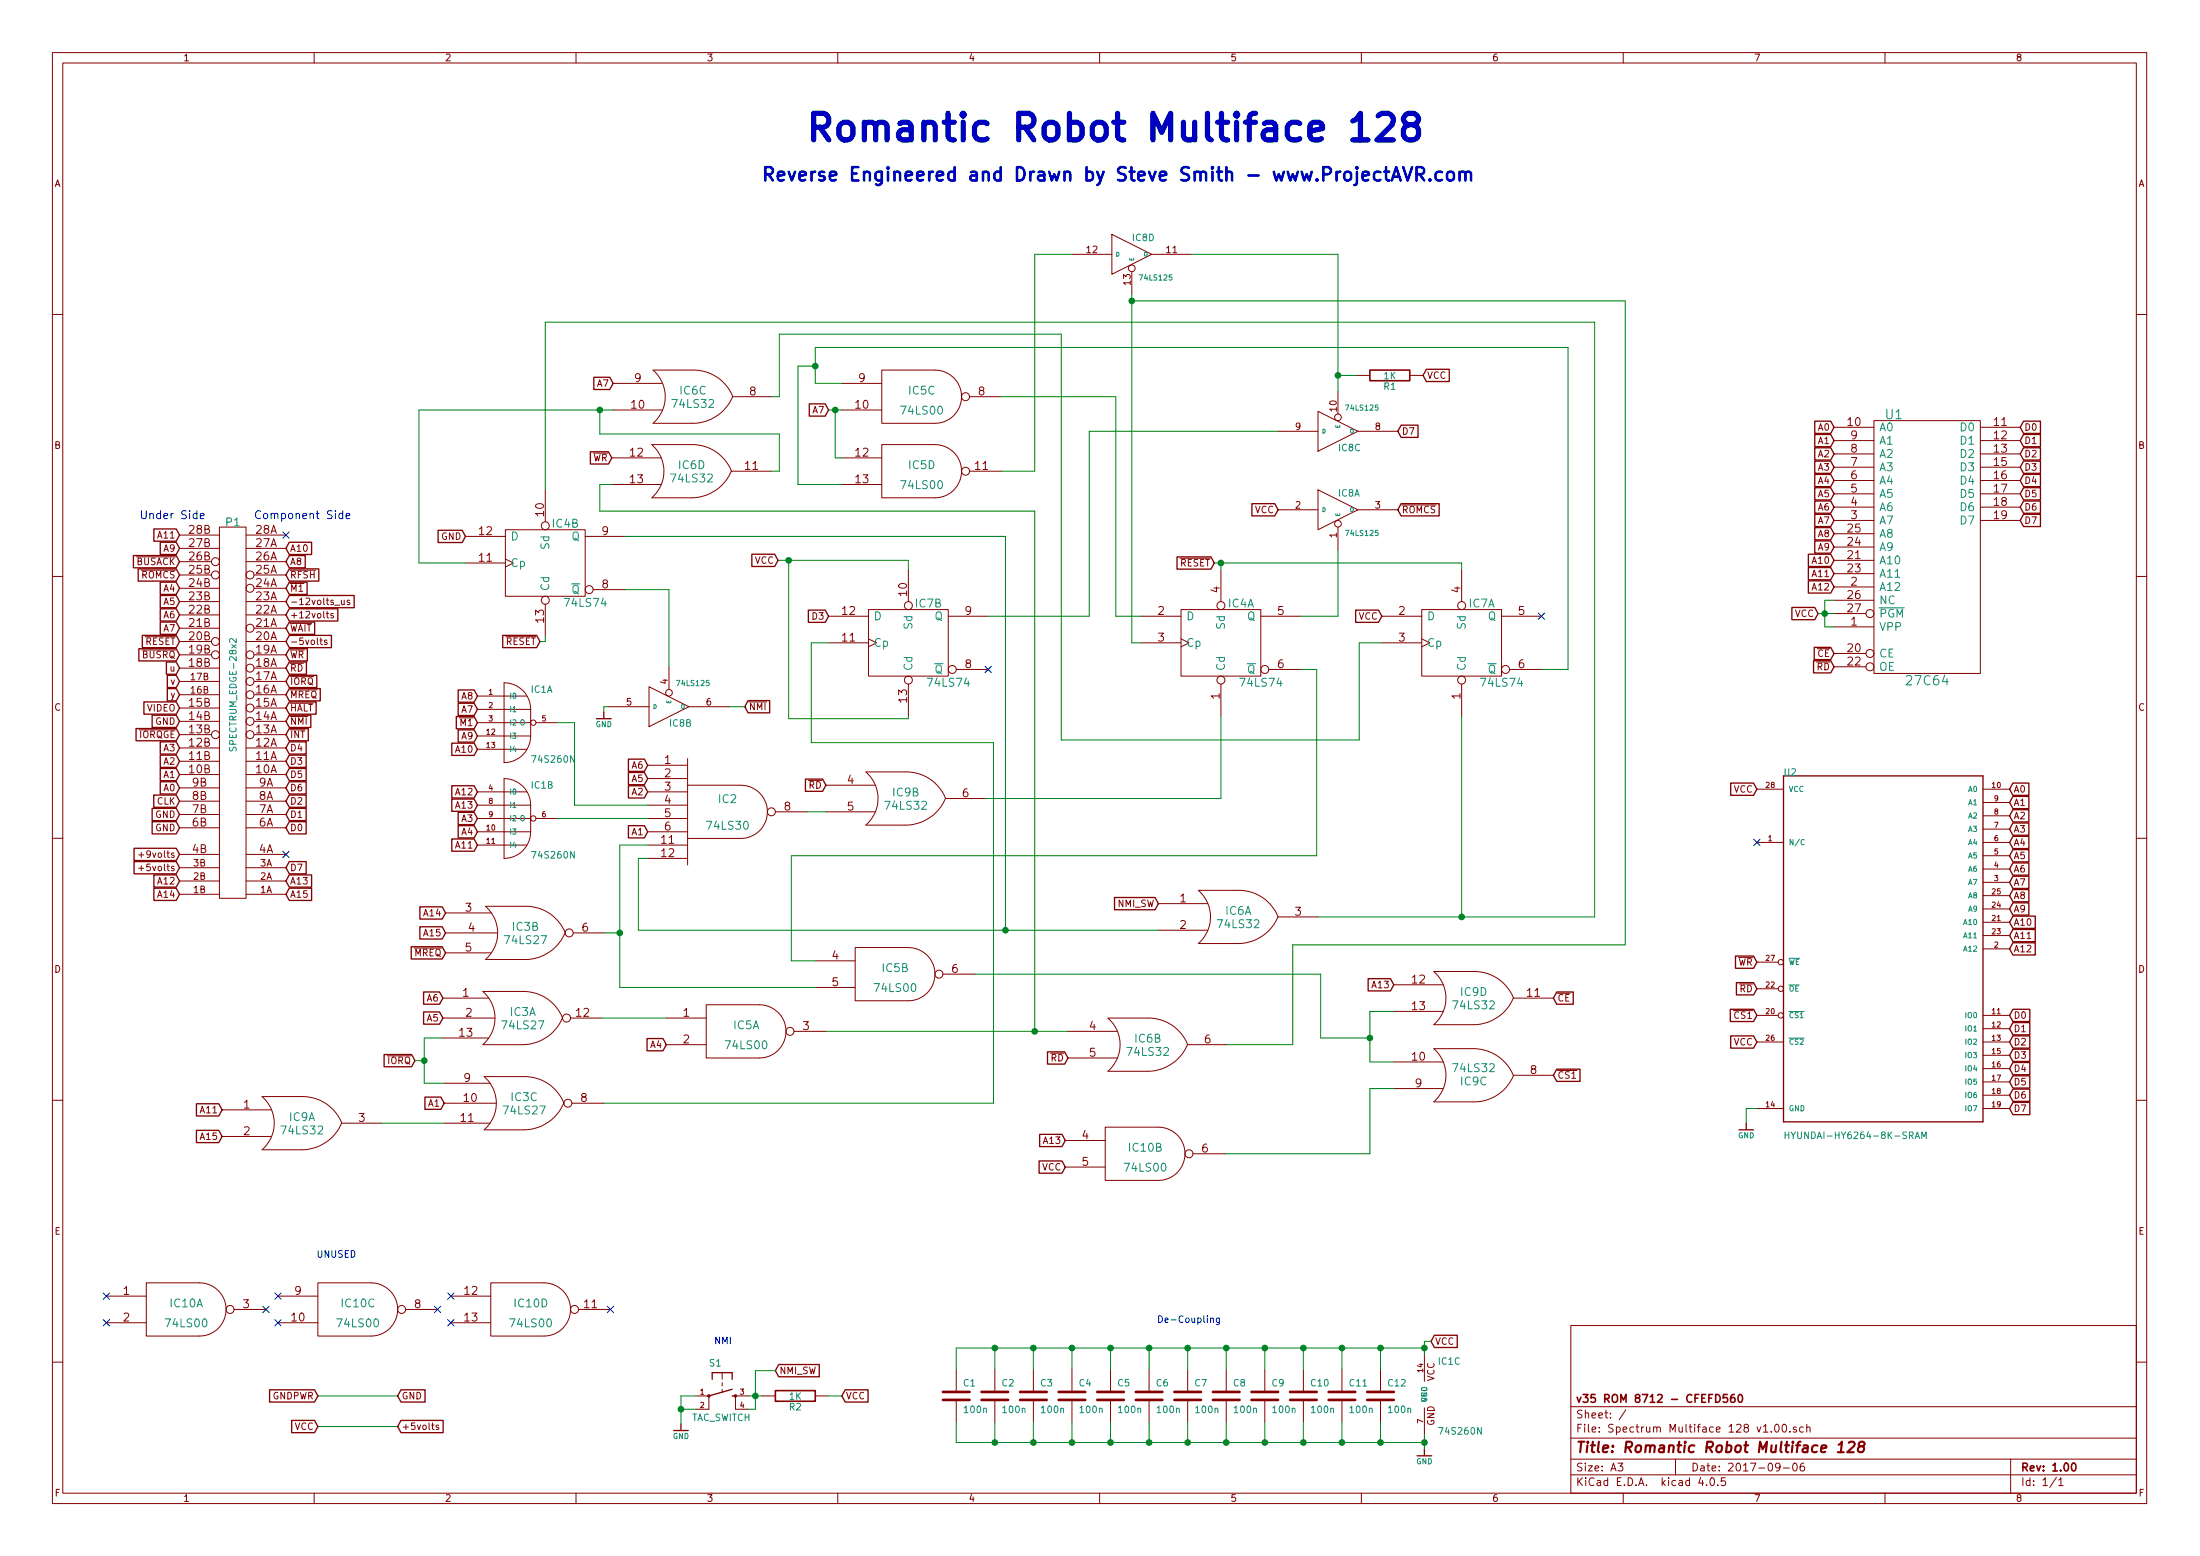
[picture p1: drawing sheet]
EESchema Schematic File Version 2
LIBS:power
LIBS:device
LIBS:transistors
LIBS:conn
LIBS:linear
LIBS:regul
LIBS:74xx
LIBS:cmos4000
LIBS:adc-dac
LIBS:memory
LIBS:xilinx
LIBS:special
LIBS:microcontrollers
LIBS:dsp
LIBS:microchip
LIBS:analog_switches
LIBS:motorola
LIBS:texas
LIBS:intel
LIBS:audio
LIBS:interface
LIBS:digital-audio
LIBS:philips
LIBS:display
LIBS:cypress
LIBS:siliconi
LIBS:opto
LIBS:atmel
LIBS:contrib
LIBS:valves
LIBS:G0TDJ
LIBS:74xx-eu
LIBS:Spectrum Multiface 128 v1.00-cache
EELAYER 25 0
EELAYER END
$Descr A3 16535 11693
encoding utf-8
Sheet 1 1
Title "Romantic Robot Multiface 128"
Date "2017-09-06"
Rev "1.00"
Comp "v35 ROM 8712 - CFEFD560"
Comment1 ""
Comment2 ""
Comment3 ""
Comment4 ""
$EndDescr
$Comp
L SPECTRUM_EDGE-28x2 P1
U 1 1
P 1750 5220
F 0 "P1" H 1750 6520 60  0000 C CNN
F 1 "SPECTRUM_EDGE-28x2" V 1750 5220 50  0000 C CNN
F 2 "G0TDJ:Spectrum_Edge_Connector" H 1750 5220 60  0001 C CNN
F 3 "" H 1750 5220 60  0001 C CNN
	1    1750 5220
	1    0    0    -1  
$EndComp
Text GLabel 1350 6720 0    50   Input ~ 0
A14
Text GLabel 1350 6620 0    50   Input ~ 0
A12
Text GLabel 1350 6520 0    50   Input ~ 0
+5volts
Text GLabel 1350 6420 0    50   Input ~ 0
+9volts
Text GLabel 1350 6220 0    50   Input ~ 0
GND
Text GLabel 1350 6120 0    50   Input ~ 0
GND
Text GLabel 1350 6020 0    50   Input ~ 0
CLK
Text GLabel 1350 5920 0    50   Input ~ 0
A0
Text GLabel 1350 5820 0    50   Input ~ 0
A1
Text GLabel 1350 5720 0    50   Input ~ 0
A2
Text GLabel 1350 5620 0    50   Input ~ 0
A3
Text GLabel 1350 5520 0    50   Input ~ 0
~IORQGE
Text GLabel 1350 5420 0    50   Input ~ 0
GND
Text GLabel 1350 5320 0    50   Input ~ 0
VIDEO
Text GLabel 1350 5220 0    50   Input ~ 0
y
Text GLabel 1350 5120 0    50   Input ~ 0
v
Text GLabel 1350 5020 0    50   Input ~ 0
u
Text GLabel 1350 4920 0    50   Input ~ 0
~BUSRQ
Text GLabel 1350 4820 0    50   Input ~ 0
~RESET
Text GLabel 1350 4720 0    50   Input ~ 0
A7
Text GLabel 1350 4620 0    50   Input ~ 0
A6
Text GLabel 1350 4520 0    50   Input ~ 0
A5
Text GLabel 1350 4420 0    50   Input ~ 0
A4
Text GLabel 1350 4320 0    50   Input ~ 0
~ROMCS
Text GLabel 1350 4220 0    50   Input ~ 0
~BUSACK
Text GLabel 1350 4120 0    50   Input ~ 0
A9
Text GLabel 1350 4020 0    50   Input ~ 0
A11
Text GLabel 2150 6720 2    50   Input ~ 0
A15
Text GLabel 2150 6620 2    50   Input ~ 0
A13
Text GLabel 2150 6520 2    50   Input ~ 0
D7
NoConn ~ 2150 6420
Text GLabel 2150 6220 2    50   Input ~ 0
D0
Text GLabel 2150 6120 2    50   Input ~ 0
D1
Text GLabel 2150 6020 2    50   Input ~ 0
D2
Text GLabel 2150 5920 2    50   Input ~ 0
D6
Text GLabel 2150 5820 2    50   Input ~ 0
D5
Text GLabel 2150 5720 2    50   Input ~ 0
D3
Text GLabel 2150 5620 2    50   Input ~ 0
D4
Text GLabel 2150 5520 2    50   Input ~ 0
~INT
Text GLabel 2150 5420 2    50   Input ~ 0
~NMI
Text GLabel 2150 5320 2    50   Input ~ 0
~HALT
Text GLabel 2150 5220 2    50   Input ~ 0
~MREQ
Text GLabel 2150 5120 2    50   Input ~ 0
~IORQ
Text GLabel 2150 5020 2    50   Input ~ 0
~RD
Text GLabel 2150 4920 2    50   Input ~ 0
~WR
Text GLabel 2150 4820 2    50   Input ~ 0
-5volts
Text GLabel 2150 4720 2    50   Input ~ 0
~WAIT
Text GLabel 2150 4620 2    50   Input ~ 0
+12volts
Text GLabel 2150 4520 2    50   Input ~ 0
-12volts_us
Text GLabel 2150 4420 2    50   Input ~ 0
~M1
Text GLabel 2150 4320 2    50   Input ~ 0
~RFSH
Text GLabel 2150 4220 2    50   Input ~ 0
A8
Text GLabel 2150 4120 2    50   Input ~ 0
A10
NoConn ~ 2150 4020
$Comp
L 74LS125 IC8
U 1 1
P 10060 3830
F 0 "IC8" H 10060 3930 50  0000 L BNN
F 1 "74LS125" H 10110 3680 40  0000 L TNN
F 2 "Housings_DIP:DIP-14_W7.62mm" H 10060 3830 60  0001 C CNN
F 3 "" H 10060 3830 60  0001 C CNN
	1    10060 3830
	1    0    0    -1  
$EndComp
$Comp
L 74LS125 IC8
U 2 1
P 5030 5310
F 0 "IC8" H 5030 5410 50  0000 L BNN
F 1 "74LS125" H 5080 5160 40  0000 L TNN
F 2 "Housings_DIP:DIP-14_W7.62mm" H 5030 5310 60  0001 C CNN
F 3 "" H 5030 5310 60  0001 C CNN
	2    5030 5310
	1    0    0    1   
$EndComp
$Comp
L 74LS125 IC8
U 3 1
P 10060 3240
F 0 "IC8" H 10060 3340 50  0000 L BNN
F 1 "74LS125" H 10110 3090 40  0000 L TNN
F 2 "Housings_DIP:DIP-14_W7.62mm" H 10060 3240 60  0001 C CNN
F 3 "" H 10060 3240 60  0001 C CNN
	3    10060 3240
	1    0    0    1   
$EndComp
$Comp
L 74LS125 IC8
U 4 1
P 8510 1910
F 0 "IC8" H 8510 2010 50  0000 L BNN
F 1 "74LS125" H 8560 1760 40  0000 L TNN
F 2 "Housings_DIP:DIP-14_W7.62mm" H 8510 1910 60  0001 C CNN
F 3 "" H 8510 1910 60  0001 C CNN
	4    8510 1910
	1    0    0    -1  
$EndComp
$Comp
L 74LS74 IC4
U 1 1
P 9180 4830
F 0 "IC4" H 9330 5130 60  0000 C CNN
F 1 "74LS74" H 9480 4535 60  0000 C CNN
F 2 "Housings_DIP:DIP-14_W7.62mm" H 9180 4830 60  0001 C CNN
F 3 "" H 9180 4830 60  0001 C CNN
	1    9180 4830
	1    0    0    -1  
$EndComp
$Comp
L 74LS74 IC4
U 2 1
P 4100 4230
F 0 "IC4" H 4250 4530 60  0000 C CNN
F 1 "74LS74" H 4400 3935 60  0000 C CNN
F 2 "Housings_DIP:DIP-14_W7.62mm" H 4100 4230 60  0001 C CNN
F 3 "" H 4100 4230 60  0001 C CNN
	2    4100 4230
	1    0    0    -1  
$EndComp
$Comp
L 74LS32 IC6
U 1 1
P 9310 6890
F 0 "IC6" H 9310 6940 60  0000 C CNN
F 1 "74LS32" H 9310 6840 60  0000 C CNN
F 2 "Housings_DIP:DIP-14_W7.62mm" H 9310 6890 60  0001 C CNN
F 3 "" H 9310 6890 60  0001 C CNN
	1    9310 6890
	1    0    0    -1  
$EndComp
$Comp
L 74LS32 IC6
U 2 1
P 8630 7850
F 0 "IC6" H 8630 7900 60  0000 C CNN
F 1 "74LS32" H 8630 7800 60  0000 C CNN
F 2 "Housings_DIP:DIP-14_W7.62mm" H 8630 7850 60  0001 C CNN
F 3 "" H 8630 7850 60  0001 C CNN
	2    8630 7850
	1    0    0    -1  
$EndComp
$Comp
L 74LS32 IC6
U 3 1
P 5210 2980
F 0 "IC6" H 5210 3030 60  0000 C CNN
F 1 "74LS32" H 5210 2930 60  0000 C CNN
F 2 "Housings_DIP:DIP-14_W7.62mm" H 5210 2980 60  0001 C CNN
F 3 "" H 5210 2980 60  0001 C CNN
	3    5210 2980
	1    0    0    -1  
$EndComp
$Comp
L 74LS32 IC6
U 4 1
P 5200 3540
F 0 "IC6" H 5200 3590 60  0000 C CNN
F 1 "74LS32" H 5200 3490 60  0000 C CNN
F 2 "Housings_DIP:DIP-14_W7.62mm" H 5200 3540 60  0001 C CNN
F 3 "" H 5200 3540 60  0001 C CNN
	4    5200 3540
	1    0    0    -1  
$EndComp
$Comp
L 74LS00 IC5
U 1 1
P 5610 7750
F 0 "IC5" H 5610 7800 60  0000 C CNN
F 1 "74LS00" H 5610 7650 60  0000 C CNN
F 2 "Housings_DIP:DIP-14_W7.62mm" H 5610 7750 60  0001 C CNN
F 3 "" H 5610 7750 60  0001 C CNN
	1    5610 7750
	1    0    0    -1  
$EndComp
$Comp
L 74LS00 IC5
U 2 1
P 6730 7320
F 0 "IC5" H 6730 7370 60  0000 C CNN
F 1 "74LS00" H 6730 7220 60  0000 C CNN
F 2 "Housings_DIP:DIP-14_W7.62mm" H 6730 7320 60  0001 C CNN
F 3 "" H 6730 7320 60  0001 C CNN
	2    6730 7320
	1    0    0    -1  
$EndComp
$Comp
L 74LS00 IC5
U 3 1
P 6930 2980
F 0 "IC5" H 6930 3030 60  0000 C CNN
F 1 "74LS00" H 6930 2880 60  0000 C CNN
F 2 "Housings_DIP:DIP-14_W7.62mm" H 6930 2980 60  0001 C CNN
F 3 "" H 6930 2980 60  0001 C CNN
	3    6930 2980
	1    0    0    -1  
$EndComp
$Comp
L 74LS00 IC5
U 4 1
P 6930 3540
F 0 "IC5" H 6930 3590 60  0000 C CNN
F 1 "74LS00" H 6930 3440 60  0000 C CNN
F 2 "Housings_DIP:DIP-14_W7.62mm" H 6930 3540 60  0001 C CNN
F 3 "" H 6930 3540 60  0001 C CNN
	4    6930 3540
	1    0    0    -1  
$EndComp
$Comp
L 74LS00 IC10
U 1 1
P 1400 9840
F 0 "IC10" H 1400 9890 60  0000 C CNN
F 1 "74LS00" H 1400 9740 60  0000 C CNN
F 2 "Housings_DIP:DIP-14_W7.62mm" H 1400 9840 60  0001 C CNN
F 3 "" H 1400 9840 60  0001 C CNN
	1    1400 9840
	1    0    0    -1  
$EndComp
$Comp
L 74LS00 IC10
U 2 1
P 8610 8670
F 0 "IC10" H 8610 8720 60  0000 C CNN
F 1 "74LS00" H 8610 8570 60  0000 C CNN
F 2 "Housings_DIP:DIP-14_W7.62mm" H 8610 8670 60  0001 C CNN
F 3 "" H 8610 8670 60  0001 C CNN
	2    8610 8670
	1    0    0    -1  
$EndComp
$Comp
L 74LS00 IC10
U 3 1
P 2690 9840
F 0 "IC10" H 2690 9890 60  0000 C CNN
F 1 "74LS00" H 2690 9740 60  0000 C CNN
F 2 "Housings_DIP:DIP-14_W7.62mm" H 2690 9840 60  0001 C CNN
F 3 "" H 2690 9840 60  0001 C CNN
	3    2690 9840
	1    0    0    -1  
$EndComp
$Comp
L 74LS00 IC10
U 4 1
P 3990 9840
F 0 "IC10" H 3990 9890 60  0000 C CNN
F 1 "74LS00" H 3990 9740 60  0000 C CNN
F 2 "Housings_DIP:DIP-14_W7.62mm" H 3990 9840 60  0001 C CNN
F 3 "" H 3990 9840 60  0001 C CNN
	4    3990 9840
	1    0    0    -1  
$EndComp
$Comp
L 74LS27 IC3
U 1 1
P 3930 7650
F 0 "IC3" H 3930 7700 60  0000 C CNN
F 1 "74LS27" H 3930 7600 60  0000 C CNN
F 2 "Housings_DIP:DIP-14_W7.62mm" H 3930 7650 60  0001 C CNN
F 3 "" H 3930 7650 60  0001 C CNN
	1    3930 7650
	1    0    0    -1  
$EndComp
$Comp
L 74LS27 IC3
U 2 1
P 3950 7010
F 0 "IC3" H 3950 7060 60  0000 C CNN
F 1 "74LS27" H 3950 6960 60  0000 C CNN
F 2 "Housings_DIP:DIP-14_W7.62mm" H 3950 7010 60  0001 C CNN
F 3 "" H 3950 7010 60  0001 C CNN
	2    3950 7010
	1    0    0    -1  
$EndComp
$Comp
L 74LS27 IC3
U 3 1
P 3940 8290
F 0 "IC3" H 3940 8340 60  0000 C CNN
F 1 "74LS27" H 3940 8240 60  0000 C CNN
F 2 "Housings_DIP:DIP-14_W7.62mm" H 3940 8290 60  0001 C CNN
F 3 "" H 3940 8290 60  0001 C CNN
	3    3940 8290
	1    0    0    -1  
$EndComp
$Comp
L 74LS30 IC2
U 1 1
P 5470 6100
F 0 "IC2" H 5470 6200 60  0000 C CNN
F 1 "74LS30" H 5470 6000 60  0000 C CNN
F 2 "Housings_DIP:DIP-14_W7.62mm" H 5470 6100 60  0001 C CNN
F 3 "" H 5470 6100 60  0001 C CNN
	1    5470 6100
	1    0    0    -1  
$EndComp
$Comp
L 74LS32 IC9
U 1 1
P 2270 8440
F 0 "IC9" H 2270 8490 60  0000 C CNN
F 1 "74LS32" H 2270 8390 60  0000 C CNN
F 2 "Housings_DIP:DIP-14_W7.62mm" H 2270 8440 60  0001 C CNN
F 3 "" H 2270 8440 60  0001 C CNN
	1    2270 8440
	1    0    0    -1  
$EndComp
$Comp
L 74S260N IC1
U 1 1
P 3890 5430
F 0 "IC1" H 3990 5655 50  0000 L BNN
F 1 "74S260N" H 3990 5130 50  0000 L BNN
F 2 "Housings_DIP:DIP-14_W7.62mm" H 3890 5580 50  0001 C CNN
F 3 "" H 3890 5430 60  0001 C CNN
	1    3890 5430
	1    0    0    -1  
$EndComp
$Comp
L 74S260N IC1
U 2 1
P 3890 6150
F 0 "IC1" H 3990 6375 50  0000 L BNN
F 1 "74S260N" H 3990 5850 50  0000 L BNN
F 2 "Housings_DIP:DIP-14_W7.62mm" H 3890 6300 50  0001 C CNN
F 3 "" H 3890 6150 60  0001 C CNN
	2    3890 6150
	1    0    0    -1  
$EndComp
$Comp
L 74S260N IC1
U 3 1
P 10710 10480
F 0 "IC1" H 10810 10705 50  0000 L BNN
F 1 "74S260N" H 10810 10180 50  0000 L BNN
F 2 "Housings_DIP:DIP-14_W7.62mm" H 10710 10630 50  0001 C CNN
F 3 "" H 10710 10480 60  0001 C CNN
	3    10710 10480
	1    0    0    -1  
$EndComp
$Comp
L 27C64 U1
U 1 1
P 14490 4110
F 0 "U1" H 14240 5110 70  0000 C CNN
F 1 "27C64" H 14490 3110 70  0000 C CNN
F 2 "Housings_DIP:DIP-28_W15.24mm" H 14490 4110 60  0001 C CNN
F 3 "" H 14490 4110 60  0001 C CNN
	1    14490 4110
	1    0    0    -1  
$EndComp
$Comp
L HYUNDAI-HY6264-8K-SRAM U2
U 1 1
P 14110 7030
F 0 "U2" H 13410 8260 50  0000 L CNN
F 1 "HYUNDAI-HY6264-8K-SRAM" H 13410 5530 50  0000 L CNN
F 2 "Housings_DIP:DIP-28_W15.24mm" H 14110 7030 50  0001 L CNN
F 3 "" H 14110 7030 50  0001 L CNN
	1    14110 7030
	1    0    0    -1  
$EndComp
$Comp
L R R1
U 1 1
P 10450 2820
F 0 "R1" V 10530 2820 50  0000 C CNN
F 1 "1K" V 10450 2820 50  0000 C CNN
F 2 "Resistors_THT:R_Axial_DIN0207_L6.3mm_D2.5mm_P10.16mm_Horizontal" H 10450 2820 60  0001 C CNN
F 3 "" H 10450 2820 60  0001 C CNN
	1    10450 2820
	0    1    1    0   
$EndComp
$Comp
L R R2
U 1 1
P 5980 10490
F 0 "R2" V 6060 10490 50  0000 C CNN
F 1 "1K" V 5980 10490 50  0000 C CNN
F 2 "Resistors_THT:R_Axial_DIN0207_L6.3mm_D2.5mm_P10.16mm_Horizontal" H 5980 10490 60  0001 C CNN
F 3 "" H 5980 10490 60  0001 C CNN
	1    5980 10490
	0    1    1    0   
$EndComp
Text Notes 1910 3900 0    60   ~ 0
Component Side
Text Notes 1050 3900 0    60   ~ 0
Under Side
Text GLabel 3350 6860 0    50   Input ~ 0
A14
Text GLabel 15110 7130 2    50   Input ~ 0
A12
Text GLabel 13790 4410 0    50   Input ~ 0
A12
Text GLabel 3590 5950 0    50   Input ~ 0
A12
$Comp
L GND #PWR01
U 1 1
P 10710 10890
F 0 "#PWR01" H 10710 10930 40  0001 C CNN
F 1 "GND" H 10710 10800 40  0000 C CNN
F 2 "" H 10710 10890 60  0001 C CNN
F 3 "" H 10710 10890 60  0001 C CNN
	1    10710 10890
	1    0    0    -1  
$EndComp
Text GLabel 10760 10080 2    50   Input ~ 0
VCC
Text GLabel 13210 5930 0    50   Input ~ 0
VCC
Text GLabel 10700 2820 2    50   Input ~ 0
VCC
$Comp
L TAC_SWITCH S1
U 1 1
P 5430 10490
F 0 "S1" H 5330 10740 50  0000 L CNN
F 1 "TAC_SWITCH" H 5205 10330 50  0000 L CNN
F 2 "G0TDJ:TACTILE-PTH" H 5430 10490 60  0001 C CNN
F 3 "" H 5430 10490 50  0001 L CNN
	1    5430 10490
	1    0    0    -1  
$EndComp
Text GLabel 6330 10490 2    50   Input ~ 0
VCC
Text Notes 5370 10100 0    50   ~ 0
NMI
Text GLabel 13670 4610 0    50   Input ~ 0
VCC
$Comp
L C C12
U 1 1
P 10380 10490
F 0 "C12" H 10430 10590 50  0000 L CNN
F 1 "100n" H 10430 10390 50  0000 L CNN
F 2 "Capacitors_THT:C_Disc_D3.4mm_W2.1mm_P2.50mm" H 10380 10490 60  0001 C CNN
F 3 "" H 10380 10490 60  0001 C CNN
	1    10380 10490
	1    0    0    -1  
$EndComp
$Comp
L C C11
U 1 1
P 10090 10490
F 0 "C11" H 10140 10590 50  0000 L CNN
F 1 "100n" H 10140 10390 50  0000 L CNN
F 2 "Capacitors_THT:C_Disc_D3.4mm_W2.1mm_P2.50mm" H 10090 10490 60  0001 C CNN
F 3 "" H 10090 10490 60  0001 C CNN
	1    10090 10490
	1    0    0    -1  
$EndComp
$Comp
L C C10
U 1 1
P 9800 10490
F 0 "C10" H 9850 10590 50  0000 L CNN
F 1 "100n" H 9850 10390 50  0000 L CNN
F 2 "Capacitors_THT:C_Disc_D3.4mm_W2.1mm_P2.50mm" H 9800 10490 60  0001 C CNN
F 3 "" H 9800 10490 60  0001 C CNN
	1    9800 10490
	1    0    0    -1  
$EndComp
$Comp
L C C9
U 1 1
P 9510 10490
F 0 "C9" H 9560 10590 50  0000 L CNN
F 1 "100n" H 9560 10390 50  0000 L CNN
F 2 "Capacitors_THT:C_Disc_D3.4mm_W2.1mm_P2.50mm" H 9510 10490 60  0001 C CNN
F 3 "" H 9510 10490 60  0001 C CNN
	1    9510 10490
	1    0    0    -1  
$EndComp
$Comp
L C C8
U 1 1
P 9220 10490
F 0 "C8" H 9270 10590 50  0000 L CNN
F 1 "100n" H 9270 10390 50  0000 L CNN
F 2 "Capacitors_THT:C_Disc_D3.4mm_W2.1mm_P2.50mm" H 9220 10490 60  0001 C CNN
F 3 "" H 9220 10490 60  0001 C CNN
	1    9220 10490
	1    0    0    -1  
$EndComp
$Comp
L C C7
U 1 1
P 8930 10490
F 0 "C7" H 8980 10590 50  0000 L CNN
F 1 "100n" H 8980 10390 50  0000 L CNN
F 2 "Capacitors_THT:C_Disc_D3.4mm_W2.1mm_P2.50mm" H 8930 10490 60  0001 C CNN
F 3 "" H 8930 10490 60  0001 C CNN
	1    8930 10490
	1    0    0    -1  
$EndComp
$Comp
L C C6
U 1 1
P 8640 10490
F 0 "C6" H 8690 10590 50  0000 L CNN
F 1 "100n" H 8690 10390 50  0000 L CNN
F 2 "Capacitors_THT:C_Disc_D3.4mm_W2.1mm_P2.50mm" H 8640 10490 60  0001 C CNN
F 3 "" H 8640 10490 60  0001 C CNN
	1    8640 10490
	1    0    0    -1  
$EndComp
$Comp
L C C5
U 1 1
P 8350 10490
F 0 "C5" H 8400 10590 50  0000 L CNN
F 1 "100n" H 8400 10390 50  0000 L CNN
F 2 "Capacitors_THT:C_Disc_D3.4mm_W2.1mm_P2.50mm" H 8350 10490 60  0001 C CNN
F 3 "" H 8350 10490 60  0001 C CNN
	1    8350 10490
	1    0    0    -1  
$EndComp
$Comp
L C C4
U 1 1
P 8060 10490
F 0 "C4" H 8110 10590 50  0000 L CNN
F 1 "100n" H 8110 10390 50  0000 L CNN
F 2 "Capacitors_THT:C_Disc_D3.4mm_W2.1mm_P2.50mm" H 8060 10490 60  0001 C CNN
F 3 "" H 8060 10490 60  0001 C CNN
	1    8060 10490
	1    0    0    -1  
$EndComp
$Comp
L C C3
U 1 1
P 7770 10490
F 0 "C3" H 7820 10590 50  0000 L CNN
F 1 "100n" H 7820 10390 50  0000 L CNN
F 2 "Capacitors_THT:C_Disc_D3.4mm_W2.1mm_P2.50mm" H 7770 10490 60  0001 C CNN
F 3 "" H 7770 10490 60  0001 C CNN
	1    7770 10490
	1    0    0    -1  
$EndComp
$Comp
L C C2
U 1 1
P 7480 10490
F 0 "C2" H 7530 10590 50  0000 L CNN
F 1 "100n" H 7530 10390 50  0000 L CNN
F 2 "Capacitors_THT:C_Disc_D3.4mm_W2.1mm_P2.50mm" H 7480 10490 60  0001 C CNN
F 3 "" H 7480 10490 60  0001 C CNN
	1    7480 10490
	1    0    0    -1  
$EndComp
$Comp
L C C1
U 1 1
P 7190 10490
F 0 "C1" H 7240 10590 50  0000 L CNN
F 1 "100n" H 7240 10390 50  0000 L CNN
F 2 "Capacitors_THT:C_Disc_D3.4mm_W2.1mm_P2.50mm" H 7190 10490 60  0001 C CNN
F 3 "" H 7190 10490 60  0001 C CNN
	1    7190 10490
	1    0    0    -1  
$EndComp
$Comp
L 74LS32 IC9
U 2 1
P 6810 6000
F 0 "IC9" H 6810 6050 60  0000 C CNN
F 1 "74LS32" H 6810 5950 60  0000 C CNN
F 2 "Housings_DIP:DIP-14_W7.62mm" H 6810 6000 60  0001 C CNN
F 3 "" H 6810 6000 60  0001 C CNN
	2    6810 6000
	1    0    0    -1  
$EndComp
$Comp
L 74LS32 IC9
U 3 1
P 11080 8080
F 0 "IC9" H 11080 8130 60  0000 C CNN
F 1 "74LS32" H 11080 8030 60  0000 C CNN
F 2 "Housings_DIP:DIP-14_W7.62mm" H 11080 8080 60  0001 C CNN
F 3 "" H 11080 8080 60  0001 C CNN
	3    11080 8080
	1    0    0    1   
$EndComp
$Comp
L 74LS32 IC9
U 4 1
P 11080 7500
F 0 "IC9" H 11080 7550 60  0000 C CNN
F 1 "74LS32" H 11080 7450 60  0000 C CNN
F 2 "Housings_DIP:DIP-14_W7.62mm" H 11080 7500 60  0001 C CNN
F 3 "" H 11080 7500 60  0001 C CNN
	4    11080 7500
	1    0    0    -1  
$EndComp
Text GLabel 5830 10300 2    50   Input ~ 0
NMI_SW
Text GLabel 8710 6790 0    50   Input ~ 0
NMI_SW
Text GLabel 15110 5930 2    50   Input ~ 0
A0
Text GLabel 13790 3210 0    50   Input ~ 0
A0
Text GLabel 3340 8290 0    50   Input ~ 0
A1
Text GLabel 15110 6030 2    50   Input ~ 0
A1
Text GLabel 13790 3310 0    50   Input ~ 0
A1
Text GLabel 4870 6250 0    50   Input ~ 0
A1
Text GLabel 15110 6130 2    50   Input ~ 0
A2
Text GLabel 13790 3410 0    50   Input ~ 0
A2
Text GLabel 4870 5950 0    50   Input ~ 0
A2
Text GLabel 15110 6230 2    50   Input ~ 0
A3
Text GLabel 13790 3510 0    50   Input ~ 0
A3
Text GLabel 9130 4230 0    50   Input ~ 0
~RESET
Text GLabel 13790 3910 0    50   Input ~ 0
A7
Text GLabel 15110 6630 2    50   Input ~ 0
A7
Text GLabel 6230 3080 0    50   Input ~ 0
A7
Text GLabel 3590 5330 0    50   Input ~ 0
A7
Text GLabel 15110 6530 2    50   Input ~ 0
A6
Text GLabel 13790 3810 0    50   Input ~ 0
A6
Text GLabel 3590 5230 0    50   Input ~ 0
A8
Text GLabel 13790 3710 0    50   Input ~ 0
A5
Text GLabel 15110 6430 2    50   Input ~ 0
A5
Text GLabel 4870 5850 0    50   Input ~ 0
A5
Text GLabel 13790 3610 0    50   Input ~ 0
A4
Text GLabel 15110 6330 2    50   Input ~ 0
A4
Text GLabel 5010 7850 0    50   Input ~ 0
A4
Text GLabel 3590 6250 0    50   Input ~ 0
A4
Text GLabel 10510 3830 2    50   Input ~ 0
~ROMCS
Text GLabel 3590 5530 0    50   Input ~ 0
A9
Text GLabel 13790 4110 0    50   Input ~ 0
A9
Text GLabel 15110 6830 2    50   Input ~ 0
A9
Text GLabel 3590 6350 0    50   Input ~ 0
A11
Text GLabel 13790 4310 0    50   Input ~ 0
A11
Text GLabel 15110 7030 2    50   Input ~ 0
A11
Text GLabel 3350 7010 0    50   Input ~ 0
A15
Text GLabel 1670 8540 0    50   Input ~ 0
A15
Text GLabel 8010 8570 0    50   Input ~ 0
A13
Text GLabel 10480 7400 0    50   Input ~ 0
A13
Text GLabel 3590 6050 0    50   Input ~ 0
A13
Text GLabel 15110 8330 2    50   Input ~ 0
D7
Text GLabel 15190 3910 2    50   Input ~ 0
D7
Text GLabel 10510 3240 2    50   Input ~ 0
D7
Text GLabel 15110 7630 2    50   Input ~ 0
D0
Text GLabel 15190 3210 2    50   Input ~ 0
D0
Text GLabel 15110 7730 2    50   Input ~ 0
D1
Text GLabel 15190 3310 2    50   Input ~ 0
D1
Text GLabel 15110 7830 2    50   Input ~ 0
D2
Text GLabel 15190 3410 2    50   Input ~ 0
D2
Text GLabel 15110 8230 2    50   Input ~ 0
D6
Text GLabel 15190 3810 2    50   Input ~ 0
D6
Text GLabel 15190 3710 2    50   Input ~ 0
D5
Text GLabel 15110 8130 2    50   Input ~ 0
D5
Text GLabel 15110 7930 2    50   Input ~ 0
D3
Text GLabel 15190 3510 2    50   Input ~ 0
D3
Text GLabel 15110 8030 2    50   Input ~ 0
D4
Text GLabel 15190 3610 2    50   Input ~ 0
D4
Text GLabel 6230 4630 0    50   Input ~ 0
D3
Text GLabel 5600 5310 2    50   Input ~ 0
~NMI
Text GLabel 3350 7160 0    50   Input ~ 0
~MREQ
Text GLabel 3120 7970 0    50   Input ~ 0
~IORQ
Text GLabel 6210 5900 0    50   Input ~ 0
~RD
Text GLabel 13210 7430 0    50   Input ~ 0
~RD
Text GLabel 8030 7950 0    50   Input ~ 0
~RD
Text GLabel 13790 5010 0    50   Input ~ 0
~RD
Text GLabel 13210 7230 0    50   Input ~ 0
~WR
Text GLabel 4600 3440 0    50   Input ~ 0
~WR
Text GLabel 3590 5430 0    50   Input ~ 0
~M1
Text GLabel 15110 6730 2    50   Input ~ 0
A8
Text GLabel 13790 4010 0    50   Input ~ 0
A8
Text GLabel 4870 5750 0    50   Input ~ 0
A6
Text GLabel 3590 5630 0    50   Input ~ 0
A10
Text GLabel 13790 4210 0    50   Input ~ 0
A10
Text GLabel 15110 6930 2    50   Input ~ 0
A10
NoConn ~ 13210 6330
Text GLabel 3590 6150 0    50   Input ~ 0
A3
$Comp
L 74LS74 IC7
U 2 1
P 6830 4830
F 0 "IC7" H 6980 5130 60  0000 C CNN
F 1 "74LS74" H 7130 4535 60  0000 C CNN
F 2 "Housings_DIP:DIP-14_W7.62mm" H 6830 4830 60  0001 C CNN
F 3 "" H 6830 4830 60  0001 C CNN
	2    6830 4830
	1    0    0    -1  
$EndComp
Text GLabel 3330 7500 0    50   Input ~ 0
A6
Text GLabel 3330 7650 0    50   Input ~ 0
A5
$Comp
L 74LS74 IC7
U 1 1
P 10990 4830
F 0 "IC7" H 11140 5130 60  0000 C CNN
F 1 "74LS74" H 11290 4535 60  0000 C CNN
F 2 "Housings_DIP:DIP-14_W7.62mm" H 10990 4830 60  0001 C CNN
F 3 "" H 10990 4830 60  0001 C CNN
	1    10990 4830
	1    0    0    -1  
$EndComp
Text GLabel 3500 4030 0    50   Input ~ 0
GND
Text GLabel 4060 4820 0    50   Input ~ 0
~RESET
Text GLabel 4610 2880 0    50   Input ~ 0
A7
Wire Wire Line
	10710 10780 10710 10890
Wire Wire Line
	13790 4510 13720 4510
Wire Wire Line
	13720 4510 13720 4710
Wire Wire Line
	13720 4710 13790 4710
Wire Wire Line
	13670 4610 13790 4610
Connection ~ 13720 4610
Wire Wire Line
	7190 10690 7190 10840
Wire Wire Line
	10760 10080 10710 10080
Wire Wire Line
	10710 10080 10710 10180
Wire Wire Line
	7190 10840 10710 10840
Connection ~ 10710 10840
Wire Wire Line
	7190 10130 10710 10130
Wire Wire Line
	7190 10130 7190 10290
Connection ~ 10710 10130
Wire Wire Line
	7480 10290 7480 10130
Connection ~ 7480 10130
Wire Wire Line
	7770 10290 7770 10130
Connection ~ 7770 10130
Wire Wire Line
	7480 10690 7480 10840
Connection ~ 7480 10840
Wire Wire Line
	7770 10690 7770 10840
Connection ~ 7770 10840
Wire Wire Line
	8060 10290 8060 10130
Connection ~ 8060 10130
Wire Wire Line
	8060 10690 8060 10840
Connection ~ 8060 10840
Wire Wire Line
	8350 10290 8350 10130
Connection ~ 8350 10130
Wire Wire Line
	8350 10690 8350 10840
Connection ~ 8350 10840
Wire Wire Line
	8640 10290 8640 10130
Connection ~ 8640 10130
Wire Wire Line
	8640 10690 8640 10840
Connection ~ 8640 10840
Wire Wire Line
	8930 10290 8930 10130
Connection ~ 8930 10130
Wire Wire Line
	9220 10130 9220 10290
Connection ~ 9220 10130
Wire Wire Line
	8930 10690 8930 10840
Connection ~ 8930 10840
Wire Wire Line
	9220 10690 9220 10840
Connection ~ 9220 10840
Wire Wire Line
	9510 10690 9510 10840
Connection ~ 9510 10840
Wire Wire Line
	9510 10290 9510 10130
Connection ~ 9510 10130
Wire Wire Line
	9800 10290 9800 10130
Connection ~ 9800 10130
Wire Wire Line
	9800 10690 9800 10840
Connection ~ 9800 10840
Wire Wire Line
	10090 10290 10090 10130
Connection ~ 10090 10130
Wire Wire Line
	10090 10690 10090 10840
Connection ~ 10090 10840
Wire Wire Line
	10380 10690 10380 10840
Connection ~ 10380 10840
Wire Wire Line
	10380 10290 10380 10130
Connection ~ 10380 10130
Wire Wire Line
	9180 4280 9180 4230
Wire Wire Line
	9130 4230 10990 4230
Wire Wire Line
	9780 5030 9900 5030
Connection ~ 9180 4230
Wire Wire Line
	6230 3080 6330 3080
Wire Wire Line
	6280 3080 6280 3440
Wire Wire Line
	6280 3440 6330 3440
Connection ~ 6280 3080
Wire Wire Line
	5480 5310 5600 5310
Wire Wire Line
	4320 6050 4870 6050
Wire Wire Line
	4190 6150 4870 6150
Wire Wire Line
	4660 6350 4870 6350
Wire Wire Line
	4870 6450 4800 6450
Wire Wire Line
	4800 6450 4800 6990
Wire Wire Line
	4800 6990 8710 6990
Connection ~ 7560 6990
Wire Wire Line
	7560 4030 7560 6990
Wire Wire Line
	6070 6100 6210 6100
Wire Wire Line
	2870 8440 3340 8440
Wire Wire Line
	7410 6000 9180 6000
Wire Wire Line
	9180 6000 9180 5380
Wire Wire Line
	8580 4630 8390 4630
Wire Wire Line
	8390 4630 8390 2980
Wire Wire Line
	8390 2980 7530 2980
Wire Wire Line
	8510 4830 8580 4830
Wire Wire Line
	10990 4230 10990 4280
Wire Wire Line
	10060 4130 10060 4630
Wire Wire Line
	10060 4630 9780 4630
Wire Wire Line
	4700 4030 7560 4030
Wire Wire Line
	4700 4430 5030 4430
Wire Wire Line
	5030 4430 5030 5010
Wire Wire Line
	4100 3680 4100 2420
Wire Wire Line
	4100 2420 11990 2420
Wire Wire Line
	11990 2420 11990 6890
Wire Wire Line
	11990 6890 9910 6890
Wire Wire Line
	10990 5380 10990 6890
Connection ~ 10990 6890
Wire Wire Line
	5800 3540 5860 3540
Wire Wire Line
	5860 3540 5860 3260
Wire Wire Line
	5860 3260 4510 3260
Wire Wire Line
	4510 3260 4510 3080
Wire Wire Line
	3150 3080 4610 3080
Wire Wire Line
	3150 3080 3150 4230
Wire Wire Line
	3150 4230 3500 4230
Connection ~ 4510 3080
Wire Wire Line
	4100 4780 4100 4820
Wire Wire Line
	4100 4820 4060 4820
Wire Wire Line
	5010 7650 4530 7650
Wire Wire Line
	4660 7420 6130 7420
Wire Wire Line
	6210 7750 8030 7750
Wire Wire Line
	4600 3640 4510 3640
Wire Wire Line
	4510 3640 4510 3840
Wire Wire Line
	4510 3840 7780 3840
Wire Wire Line
	7780 3840 7780 7750
Wire Wire Line
	5950 7220 6130 7220
Connection ~ 7780 7750
Wire Wire Line
	5950 7220 5950 6430
Wire Wire Line
	5950 6430 9900 6430
Wire Wire Line
	9900 6430 9900 5030
Wire Wire Line
	10300 7600 10480 7600
Wire Wire Line
	10300 7800 9930 7800
Wire Wire Line
	9930 7800 9930 7320
Wire Wire Line
	9930 7320 7330 7320
Connection ~ 10300 7800
Wire Wire Line
	11790 2610 11790 5030
Wire Wire Line
	11790 5030 11590 5030
Wire Wire Line
	6000 3640 6330 3640
Wire Wire Line
	6130 2880 6330 2880
Wire Wire Line
	6130 2610 6130 2880
Wire Wire Line
	6130 2610 11790 2610
Wire Wire Line
	6000 3640 6000 2750
Wire Wire Line
	6000 2750 6130 2750
Connection ~ 6130 2750
Wire Wire Line
	7530 3540 7780 3540
Wire Wire Line
	7780 3540 7780 1910
Wire Wire Line
	7780 1910 8060 1910
Wire Wire Line
	5810 2980 5860 2980
Wire Wire Line
	5860 2980 5860 2510
Wire Wire Line
	5860 2510 7980 2510
Wire Wire Line
	7980 2510 7980 5560
Wire Wire Line
	7980 5560 10220 5560
Wire Wire Line
	10220 5560 10220 4830
Wire Wire Line
	10220 4830 10390 4830
Wire Wire Line
	9720 7850 9720 7100
Wire Wire Line
	9720 7100 12220 7100
Wire Wire Line
	12220 7100 12220 2260
Wire Wire Line
	12220 2260 8510 2260
Wire Wire Line
	10060 2820 10200 2820
Wire Wire Line
	8510 2210 8510 4830
Wire Wire Line
	9230 7850 9720 7850
Text GLabel 10390 4630 0    50   Input ~ 0
VCC
Wire Wire Line
	6830 4210 6830 4280
Wire Wire Line
	5850 4210 6830 4210
Wire Wire Line
	6830 5380 6830 5400
Wire Wire Line
	6830 5400 5930 5400
Wire Wire Line
	5930 5400 5930 4210
Connection ~ 5930 4210
Text GLabel 5850 4210 0    50   Input ~ 0
VCC
NoConn ~ 7430 5030
Wire Wire Line
	7470 5580 6100 5580
Wire Wire Line
	6100 5580 6100 4830
Wire Wire Line
	6100 4830 6230 4830
Text GLabel 9610 3830 0    50   Input ~ 0
VCC
NoConn ~ 11590 4630
Wire Wire Line
	4580 5310 4540 5310
Wire Wire Line
	4540 5310 4540 5350
$Comp
L GND #PWR02
U 1 1
P 4540 5350
F 0 "#PWR02" H 4540 5390 40  0001 C CNN
F 1 "GND" H 4540 5260 40  0000 C CNN
F 2 "" H 4540 5350 60  0001 C CNN
F 3 "" H 4540 5350 60  0001 C CNN
	1    4540 5350
	1    0    0    -1  
$EndComp
Wire Wire Line
	7430 4630 8190 4630
Wire Wire Line
	8190 4630 8190 3240
Wire Wire Line
	8190 3240 9610 3240
Wire Wire Line
	8960 1910 10060 1910
Text GLabel 1670 8340 0    50   Input ~ 0
A11
Text GLabel 13210 7630 0    50   Input ~ 0
~CS1
Text GLabel 11680 8080 2    50   Input ~ 0
~CS1
Wire Wire Line
	10300 7600 10300 7980
Wire Wire Line
	10300 7980 10480 7980
Wire Wire Line
	10480 8180 10300 8180
Wire Wire Line
	10300 8180 10300 8670
Text GLabel 13790 4910 0    50   Input ~ 0
~CE
Text GLabel 11680 7500 2    50   Input ~ 0
~CE
Text GLabel 8010 8770 0    50   Input ~ 0
VCC
Wire Wire Line
	10060 1910 10060 2940
Connection ~ 10060 2820
Connection ~ 8510 2260
Wire Wire Line
	10300 8670 9210 8670
Wire Wire Line
	7470 5580 7470 8290
Wire Wire Line
	7470 8290 4540 8290
Wire Wire Line
	3190 8140 3340 8140
Wire Wire Line
	3190 7800 3190 8140
Wire Wire Line
	3190 7800 3330 7800
Wire Wire Line
	3120 7970 3190 7970
Connection ~ 3190 7970
Wire Wire Line
	4320 6050 4320 5430
Wire Wire Line
	4320 5430 4190 5430
Wire Wire Line
	4660 6350 4660 7420
Wire Wire Line
	4550 7010 4660 7010
Connection ~ 4660 7010
Text GLabel 13210 7830 0    50   Input ~ 0
VCC
$Comp
L GND #PWR03
U 1 1
P 13130 8440
F 0 "#PWR03" H 13130 8480 40  0001 C CNN
F 1 "GND" H 13130 8350 40  0000 C CNN
F 2 "" H 13130 8440 60  0001 C CNN
F 3 "" H 13130 8440 60  0001 C CNN
	1    13130 8440
	1    0    0    -1  
$EndComp
Wire Wire Line
	13210 8330 13130 8330
Wire Wire Line
	13130 8330 13130 8440
NoConn ~ 800  9740
NoConn ~ 800  9940
NoConn ~ 2000 9840
NoConn ~ 2090 9740
NoConn ~ 2090 9940
NoConn ~ 3290 9840
NoConn ~ 3390 9740
NoConn ~ 3390 9940
NoConn ~ 4590 9840
Text Notes 6070 1060 0    200  ~ 40
Romantic Robot Multiface 128
Text Notes 5730 1360 0    100  ~ 20
Reverse Engineered and Drawn by Steve Smith - www.ProjectAVR.com
$Comp
L GND #PWR04
U 1 1
P 5120 10700
F 0 "#PWR04" H 5120 10740 40  0001 C CNN
F 1 "GND" H 5120 10610 40  0000 C CNN
F 2 "" H 5120 10700 60  0001 C CNN
F 3 "" H 5120 10700 60  0001 C CNN
	1    5120 10700
	1    0    0    -1  
$EndComp
Wire Wire Line
	5630 10490 5730 10490
Wire Wire Line
	6230 10490 6330 10490
Wire Wire Line
	5680 10300 5680 10590
Wire Wire Line
	5680 10300 5830 10300
Connection ~ 5680 10490
Wire Wire Line
	5680 10590 5630 10590
Wire Wire Line
	5230 10490 5120 10490
Wire Wire Line
	5120 10490 5120 10700
Wire Wire Line
	5230 10590 5120 10590
Connection ~ 5120 10590
Text Notes 2380 9450 0    50   ~ 0
UNUSED
Text Notes 8700 9940 0    50   ~ 0
De-Coupling
Wire Wire Line
	2990 10490 2390 10490
Text GLabel 2390 10490 0    50   Input ~ 0
GNDPWR
Text GLabel 2990 10490 2    50   Input ~ 0
GND
Wire Wire Line
	2390 10720 2990 10720
Text GLabel 2390 10720 0    50   Input ~ 0
VCC
Text GLabel 2990 10720 2    50   Input ~ 0
+5volts
$EndSCHEMATC
